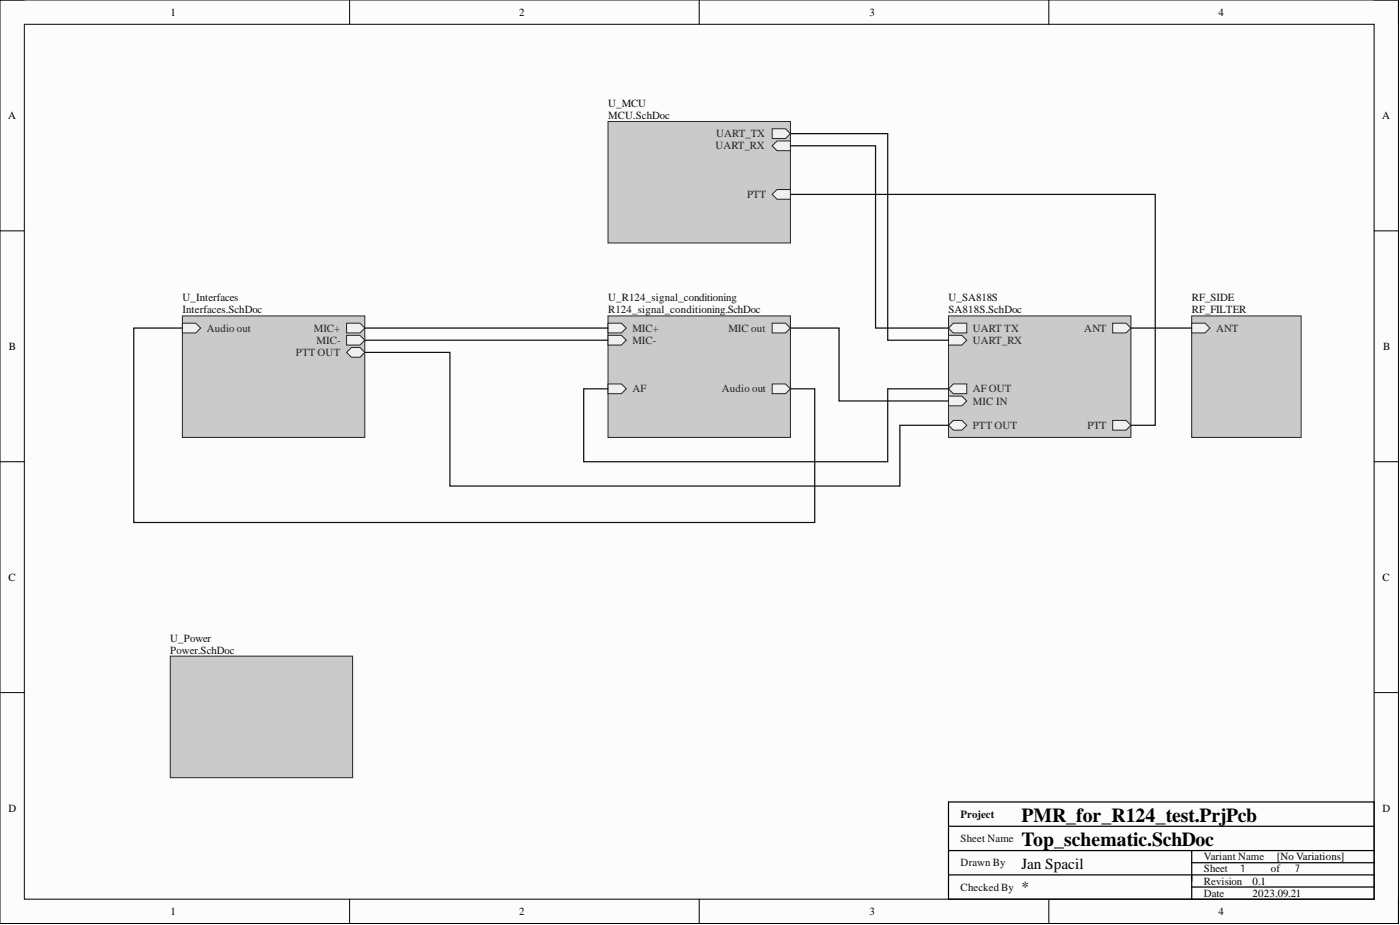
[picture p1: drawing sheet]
<svg xmlns="http://www.w3.org/2000/svg" width="292mm" height="193mm" viewBox="0 0 292 193" stroke-linecap="round" stroke-linejoin="round" font-family="sans-serif">
<path d="M0 0h291.8v192.7h-291.8z" fill-rule="evenodd" fill="#fcfcfc"/>
<path d="M0 0h291.8v192.7h-291.8z" fill="none" stroke="#000" stroke-width=".21"/>
<path d="M5.1 5.1h281.6v182.5h-281.6z" fill-rule="evenodd" fill="#fcfcfc"/>
<g fill="none" stroke="#000" stroke-width=".21">
<path d="M0 0h5.1M72.9 0v5.1M145.9 0v5.1M218.8 0v5.1M286.7 0h5.1v5.1M5.1 5.1h281.6v182.5h-281.6zM0 48.2h5.1M286.7 48.2h5.1M0 96.3h5.1M286.7 96.3h5.1M0 144.5h5.1M286.7 144.5h5.1"/>
<path d="M72.9 187.6v5.1M145.9 187.6v5.1M218.8 187.6v5.1M291.8 187.6v5.1"/>
</g>
<path d="M197.9 167.3h88.8v20.3h-88.8zM197.9 172.4h88.8M197.9 177.4h88.8M248.6 177.4v10.2M248.6 180h38.1M197.9 182.5h88.8M248.6 185h38.1" fill="none" stroke="#000" stroke-width=".25"/>
<path d="M126.9 65.9h38v25.4h-38z" fill-rule="evenodd" fill="#cacaca"/>
<path d="M126.9 65.9h38v25.4h-38z" fill="none" stroke="#262626" stroke-width=".21"/>
<path d="M126.9 67.4h2.7l1.1 1-1.1 1.1h-2.7z" fill-rule="evenodd" fill="#f0f0f0"/>
<path d="M126.9 67.4h2.7l1.1 1-1.1 1.1h-2.7z" fill="none" stroke="#262626" stroke-width=".21"/>
<path d="M126.9 70h2.7l1.1 1-1.1 1h-2.7z" fill-rule="evenodd" fill="#f0f0f0"/>
<path d="M126.9 70h2.7l1.1 1-1.1 1h-2.7z" fill="none" stroke="#262626" stroke-width=".21"/>
<path d="M161.1 67.4h2.8l1 1-1 1.1h-2.8z" fill-rule="evenodd" fill="#f0f0f0"/>
<path d="M161.1 67.4h2.8l1 1-1 1.1h-2.8z" fill="none" stroke="#262626" stroke-width=".21"/>
<path d="M126.9 80.1h2.7l1.1 1-1.1 1h-2.7z" fill-rule="evenodd" fill="#f0f0f0"/>
<path d="M126.9 80.1h2.7l1.1 1-1.1 1h-2.7z" fill="none" stroke="#262626" stroke-width=".21"/>
<path d="M161.1 80.1h2.8l1 1-1 1h-2.8z" fill-rule="evenodd" fill="#f0f0f0"/>
<path d="M161.1 80.1h2.8l1 1-1 1h-2.8z" fill="none" stroke="#262626" stroke-width=".21"/>
<path d="M197.9 65.9h38.1v25.4h-38.1z" fill-rule="evenodd" fill="#cacaca"/>
<path d="M197.9 65.9h38.1v25.4h-38.1z" fill="none" stroke="#262626" stroke-width=".21"/>
<path d="M232.2 67.4h2.7l1.1 1-1.1 1.1h-2.7z" fill-rule="evenodd" fill="#f0f0f0"/>
<path d="M232.2 67.4h2.7l1.1 1-1.1 1.1h-2.7z" fill="none" stroke="#262626" stroke-width=".21"/>
<path d="M197.9 70h2.8l1 1-1 1h-2.8z" fill-rule="evenodd" fill="#f0f0f0"/>
<path d="M197.9 70h2.8l1 1-1 1h-2.8z" fill="none" stroke="#262626" stroke-width=".21"/>
<path d="M197.9 68.4l1-1h2.8v2.1h-2.8z" fill-rule="evenodd" fill="#f0f0f0"/>
<path d="M197.9 68.4l1-1h2.8v2.1h-2.8z" fill="none" stroke="#262626" stroke-width=".21"/>
<path d="M197.9 81.1l1-1h2.8v2h-2.8z" fill-rule="evenodd" fill="#f0f0f0"/>
<path d="M197.9 81.1l1-1h2.8v2h-2.8z" fill="none" stroke="#262626" stroke-width=".21"/>
<path d="M197.9 82.6h2.8l1 1.1-1 1h-2.8z" fill-rule="evenodd" fill="#f0f0f0"/>
<path d="M197.9 82.6h2.8l1 1.1-1 1h-2.8z" fill="none" stroke="#262626" stroke-width=".21"/>
<path d="M197.9 88.7l1-1h1.8l1 1-1 1h-1.8z" fill-rule="evenodd" fill="#f0f0f0"/>
<path d="M197.9 88.7l1-1h1.8l1 1-1 1h-1.8z" fill="none" stroke="#262626" stroke-width=".21"/>
<path d="M232.2 87.7h2.7l1.1 1-1.1 1h-2.7z" fill-rule="evenodd" fill="#f0f0f0"/>
<path d="M232.2 87.7h2.7l1.1 1-1.1 1h-2.7z" fill="none" stroke="#262626" stroke-width=".21"/>
<path d="M248.6 65.9h22.9v25.4h-22.9z" fill-rule="evenodd" fill="#cacaca"/>
<path d="M248.6 65.9h22.9v25.4h-22.9z" fill="none" stroke="#262626" stroke-width=".21"/>
<path d="M248.6 67.4h2.8l1 1-1 1.1h-2.8z" fill-rule="evenodd" fill="#f0f0f0"/>
<path d="M248.6 67.4h2.8l1 1-1 1.1h-2.8z" fill="none" stroke="#262626" stroke-width=".21"/>
<path d="M126.9 25.3h38v25.4h-38z" fill-rule="evenodd" fill="#cacaca"/>
<path d="M126.9 25.3h38v25.4h-38z" fill="none" stroke="#262626" stroke-width=".21"/>
<path d="M161.1 26.9h2.8l1 1-1 1h-2.8z" fill-rule="evenodd" fill="#f0f0f0"/>
<path d="M161.1 26.9h2.8l1 1-1 1h-2.8z" fill="none" stroke="#262626" stroke-width=".21"/>
<path d="M161.1 30.4l1-1h2.8v2h-2.8z" fill-rule="evenodd" fill="#f0f0f0"/>
<path d="M161.1 30.4l1-1h2.8v2h-2.8z" fill="none" stroke="#262626" stroke-width=".21"/>
<path d="M161.1 40.6l1-1.1h2.8v2.1h-2.8z" fill-rule="evenodd" fill="#f0f0f0"/>
<path d="M161.1 40.6l1-1.1h2.8v2.1h-2.8z" fill="none" stroke="#262626" stroke-width=".21"/>
<path d="M164.9 27.9h20.3v43.1h12.7M164.9 30.4h17.8v38h15.2M164.9 68.4h10.2v15.3h22.8M236 68.4h12.6M126.9 81.1h-5.1v15.2h63.4v-15.2h12.7" fill="none" stroke="#0e0e0e" stroke-width=".25"/>
<path d="M38.1 65.9h38v25.4h-38z" fill-rule="evenodd" fill="#cacaca"/>
<path d="M38.1 65.9h38v25.4h-38z" fill="none" stroke="#262626" stroke-width=".21"/>
<path d="M72.3 67.4h2.8l1 1-1 1.1h-2.8z" fill-rule="evenodd" fill="#f0f0f0"/>
<path d="M72.3 67.4h2.8l1 1-1 1.1h-2.8z" fill="none" stroke="#262626" stroke-width=".21"/>
<path d="M72.3 70h2.8l1 1-1 1h-2.8z" fill-rule="evenodd" fill="#f0f0f0"/>
<path d="M72.3 70h2.8l1 1-1 1h-2.8z" fill="none" stroke="#262626" stroke-width=".21"/>
<path d="M38.1 67.4h2.7l1.1 1-1.1 1.1h-2.7z" fill-rule="evenodd" fill="#f0f0f0"/>
<path d="M38.1 67.4h2.7l1.1 1-1.1 1.1h-2.7z" fill="none" stroke="#262626" stroke-width=".21"/>
<path d="M72.3 73.5l1-1h1.8l1 1-1 1h-1.8z" fill-rule="evenodd" fill="#f0f0f0"/>
<path d="M72.3 73.5l1-1h1.8l1 1-1 1h-1.8z" fill="none" stroke="#262626" stroke-width=".21"/>
<path d="M38.1 68.4h-10.2v40.6h142.1v-27.9h-5.1M76.1 73.5h17.8v27.9h93.9v-12.7h10.1M76.1 68.4h50.8M76.1 71h50.8" fill="none" stroke="#0e0e0e" stroke-width=".25"/>
<path d="M35.5 136.9h38.1v25.3h-38.1z" fill-rule="evenodd" fill="#cacaca"/>
<path d="M35.5 136.9h38.1v25.3h-38.1z" fill="none" stroke="#262626" stroke-width=".21"/>
<path d="M164.9 40.6h76.1v48.1h-5" fill="none" stroke="#0e0e0e" stroke-width=".25"/>
<g font-size="4.1">
<text x="213.1" y="171.4">PMR_for_R124_test.PrjPcb</text>
<text x="213.1" y="176.5">Top_schematic.SchDoc</text>
</g>
<g font-size="3.2">
<text x="213.1" y="181.3">Jan Spacil</text>
<text x="213.1" y="186.1">*</text>
</g>
<g font-size="2.3">
<text x="35.6" y="3.3">1</text>
<text x="108.3" y="3.3">2</text>
<text x="181.4" y="3.3">3</text>
<text x="254.2" y="3.3">4</text>
<text x="1.7" y="24.8">A</text>
<text x="288.4" y="24.8">A</text>
<text x="1.9" y="73">B</text>
<text x="288.6" y="73">B</text>
<text x="1.8" y="121.2">C</text>
<text x="288.5" y="121.2">C</text>
<text x="1.8" y="169.3">D</text>
<text x="288.5" y="169.3">D</text>
<text x="266.4" y="179.5">[No Variations]</text>
<text x="261.3" y="184.5">0.1</text>
<text x="35.6" y="190.9">1</text>
<text x="108.3" y="190.9">2</text>
<text x="181.4" y="190.9">3</text>
<text x="254.2" y="190.9">4</text>
<text x="261.3" y="187.1">2023.09.21</text>
</g>
<g font-size="2.3" fill="#0e0e0e">
<text x="126.9" y="22.3">U_MCU</text>
<text x="126.9" y="24.8">MCU.SchDoc</text>
<text x="38.1" y="62.9">U_Interfaces</text>
<text x="38.1" y="65.4">Interfaces.SchDoc</text>
<text x="126.9" y="62.9">U_R124_signal_conditioning</text>
<text x="126.9" y="65.4">R124_signal_conditioning.SchDoc</text>
<text x="197.9" y="62.9">U_SA818S</text>
<text x="197.9" y="65.4">SA818S.SchDoc</text>
<text x="248.6" y="62.9">RF_SIDE</text>
<text x="248.6" y="65.4">RF_FILTER</text>
<text x="35.5" y="133.8">U_Power</text>
<text x="35.5" y="136.4">Power.SchDoc</text>
<text x="200.4" y="170.6">Project</text>
<text x="200.4" y="175.7">Sheet Name</text>
<text x="251.2" y="179.5">Variant Name</text>
<text x="200.4" y="180.7">Drawn By</text>
<text x="200.4" y="185.8">Checked By</text>
<text x="251.2" y="184.5">Revision</text>
<text x="251.2" y="182">Sheet</text>
<text x="265.1" y="182">of</text>
<text x="251.2" y="187.1">Date</text>
</g>
<g font-size="2.3" fill="#262626">
<text x="149.4" y="28.6">UART_TX</text>
<text x="149.3" y="31.2">UART_RX</text>
<text x="155.9" y="41.3">PTT</text>
<text x="43.1" y="69.2">Audio out</text>
<text x="65.5" y="69.2">MIC+</text>
<text x="66.1" y="71.7">MIC-</text>
<text x="131.9" y="69.2">MIC+</text>
<text x="131.9" y="71.7">MIC-</text>
<text x="152" y="69.2">MIC out</text>
<text x="203" y="71.7">UART_RX</text>
<text x="203" y="69.2">UART TX</text>
<text x="226.2" y="69.2">ANT</text>
<text x="253.7" y="69.2">ANT</text>
<text x="61.7" y="74.3">PTT OUT</text>
<text x="131.9" y="81.9">AF</text>
<text x="150.6" y="81.9">Audio out</text>
<text x="203" y="81.9">AF OUT</text>
<text x="203" y="84.4">MIC IN</text>
<text x="203" y="89.5">PTT OUT</text>
<text x="226.9" y="89.5">PTT</text>
</g>
<g font-size="2.2">
<text x="258.8" y="182">1</text>
<text x="270.2" y="182">7</text>
</g>
</svg>
